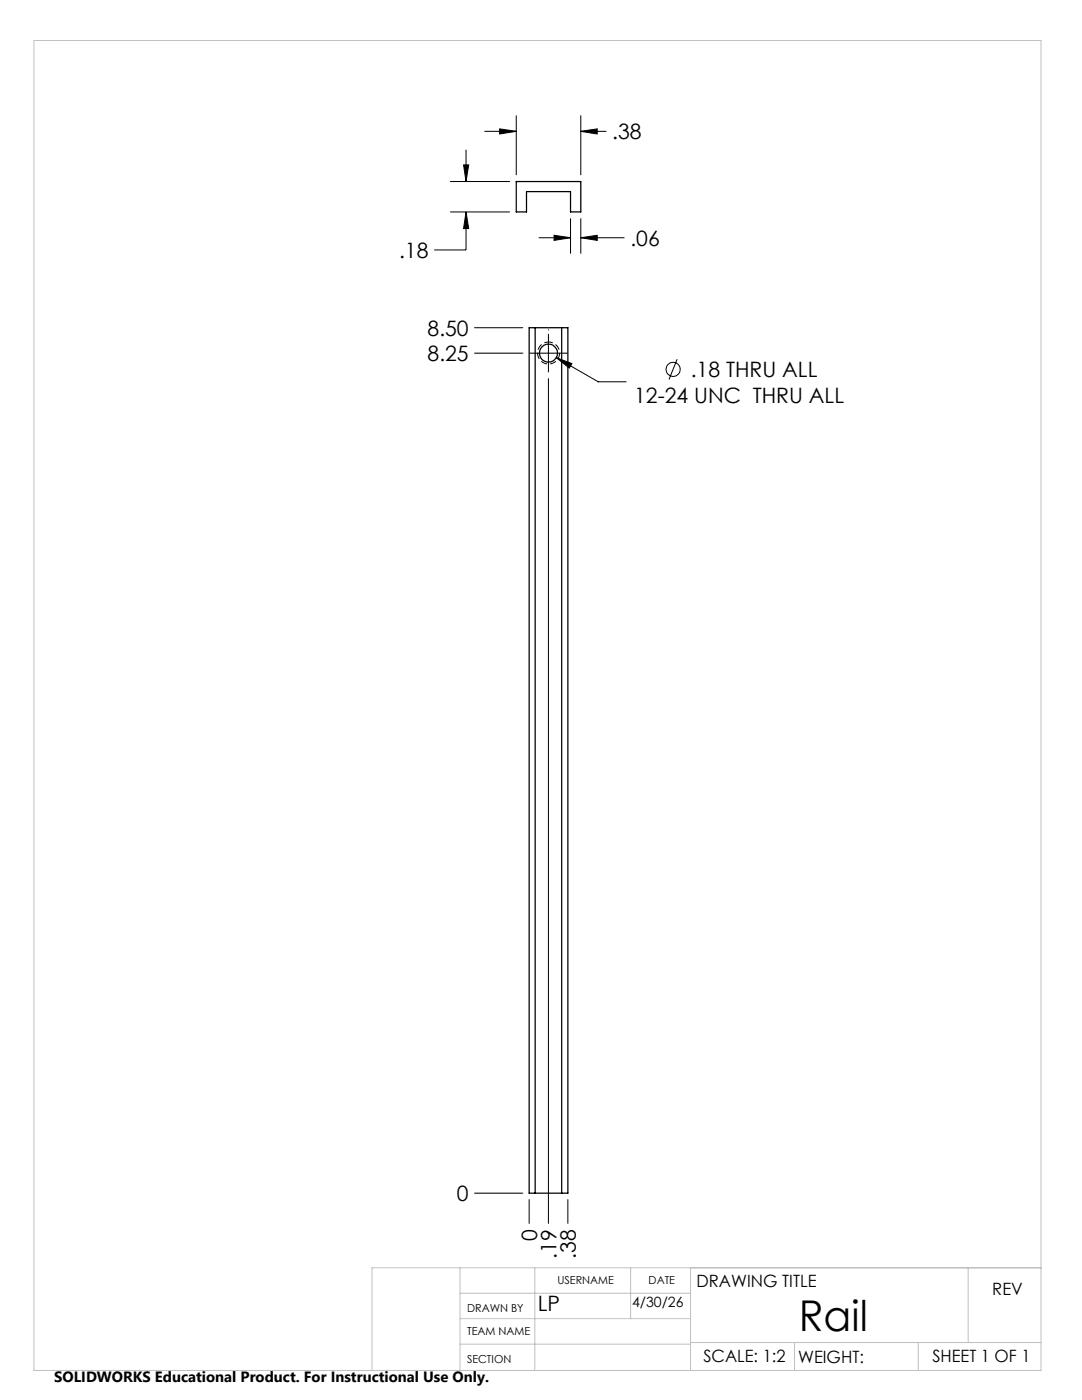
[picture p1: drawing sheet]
<svg xmlns="http://www.w3.org/2000/svg" width="216mm" height="279mm" viewBox="0 0 216 279" stroke-linecap="round" stroke-linejoin="round" font-family="sans-serif">
<g fill="none" stroke="#000" stroke-width=".25">
<path d="M103 36.2h12.9v6.1h-2.1v-4.1h-8.7v4.1h-2.1zM105.6 65.4h7.7v172.7h-7.7zM106.8 65.4v172.7M112.1 65.4v172.7"/>
<circle cx="109.4" cy="70.5" r="1.81"/>
</g>
<g fill="none" stroke="#000" stroke-width=".2">
<path d="M89.8 36.2h11.9M92.5 32.9h1l-.5 3.3zM93 29.9v6.3M96.7 26.2h6.3M99.7 25.7l3.3 .5-3.3 .5zM103 23v12M115.9 26.2l3.3-.5v1zM115.9 23v12M115.9 26.2h5.1M89.8 42.3h11.9M93 42.3l.5 3.3h-1zM93 42.3v7.6h-6.4"/>
<path d="M107.5 47.4h6.3M110.6 47l3.2 .4-3.2 .6zM113.8 43.6v7M115.9 47.4l3.3-.4v1zM115.9 43.6v7M115.9 47.4h8.7M94.7 70.5h9.7M94.7 65.4h9.6M105.6 70.5h7.7M109.4 66.6v7.7M109.4 75.6v168.6M111 71.4l3.1 1.2-.5 .8z"/>
<path d="M111 71.4l8.4 4.8h5.6M135.1 71.7l-1.6 4M94.7 238.1h9.6M105.6 239.4v4.8M113.3 239.4v4.8"/>
<circle cx="134.3" cy="73.7" r="1.4"/>
</g>
<path d="M109.5 68.3a2.19 2.19 0 0 0-2 3.2 2.19 2.19 0 0 0 3.8 .2 2.19 2.19 0 0 0-1.6-3.4h-.2" fill="none" stroke="#000" stroke-width=".2" stroke-dasharray="1.3 .6" stroke-dashoffset=".4" stroke-linecap="butt"/>
<path d="M109.5 65.4v5.1" fill="none" stroke="#808080" stroke-width=".2" stroke-dasharray="15.2 1.3 1.3 1.3" stroke-dashoffset="14.6" stroke-linecap="butt"/>
<g fill="none" stroke="#c0c0c0" stroke-width=".2">
<path d="M6.8 8.1h200.9v265.4h-200.9zM91.8 253v20.5M91.8 258.1h46M106.7 253v20.5M125.8 253v10.2M137.8 253v20.3M193.2 253v14.9M207.9 253h-133.7v20.5M91.8 263.2h46M91.8 268.3h46M137.8 267.9h69.9M158.5 267.9v5.4"/>
<path d="M183.2 267.9v5.4"/>
</g>
<g fill="#000">
<path d="M111 71.4l3.1 1.2-.5 .8z"/>
<path d="M99.7 25.7l3.3 .5-3.3 .5zM115.9 26.2l3.3-.5v1zM92.5 32.9h1l-.5 3.3zM93 42.3l.5 3.3h-1zM110.6 47l3.2 .4-3.2 .6zM115.9 47.4l3.3-.4v1z"/>
</g>
<text font-size="8.5" x="159.4" y="265.6">Rail</text>
<g font-size="4.2">
<text x="122.2" y="27.8">.38</text>
<text x="79.6" y="51.5">.18</text>
<text x="125.8" y="49">.06</text>
<text x="85.3" y="67">8.50</text>
<text x="85.3" y="72.1">8.25</text>
<text x="137.8" y="75.2">.18 THRU ALL</text>
<text x="126.5" y="80.3">12-24 UNC THRU ALL</text>
<text x="91.2" y="239.7">0</text>
<text x="107.2" y="247.6" transform="rotate(-90 107.2 247.6)">0</text>
<text x="111.1" y="251.2" transform="rotate(-90 111.1 251.2)">.19</text>
<text x="114.9" y="251.2" transform="rotate(-90 114.9 251.2)">.38</text>
<text x="107.3" y="261.7">LP</text>
</g>
<g font-size="3.4">
<text x="139" y="256.9">DRAWING TITLE</text>
<text x="198" y="258.4">REV</text>
<text x="140.4" y="271.9">SCALE: 1:2</text>
<text x="159.3" y="272">WEIGHT:</text>
<text x="186" y="271.9">SHEET 1 OF 1</text>
</g>
<text font-size="3" x="10.8" y="275.7">SOLIDWORKS Educational Product. For Instructional Use Only.</text>
<text font-size="2.8" x="126.1" y="260.7">4/30/26</text>
<g font-size="2.2">
<text x="111.3" y="256.2">USERNAME</text>
<text x="129.4" y="256.2">DATE</text>
<text x="93.2" y="261.8">DRAWN BY</text>
<text x="93.2" y="266.4">TEAM NAME</text>
<text x="93.2" y="272">SECTION</text>
</g>
</svg>
